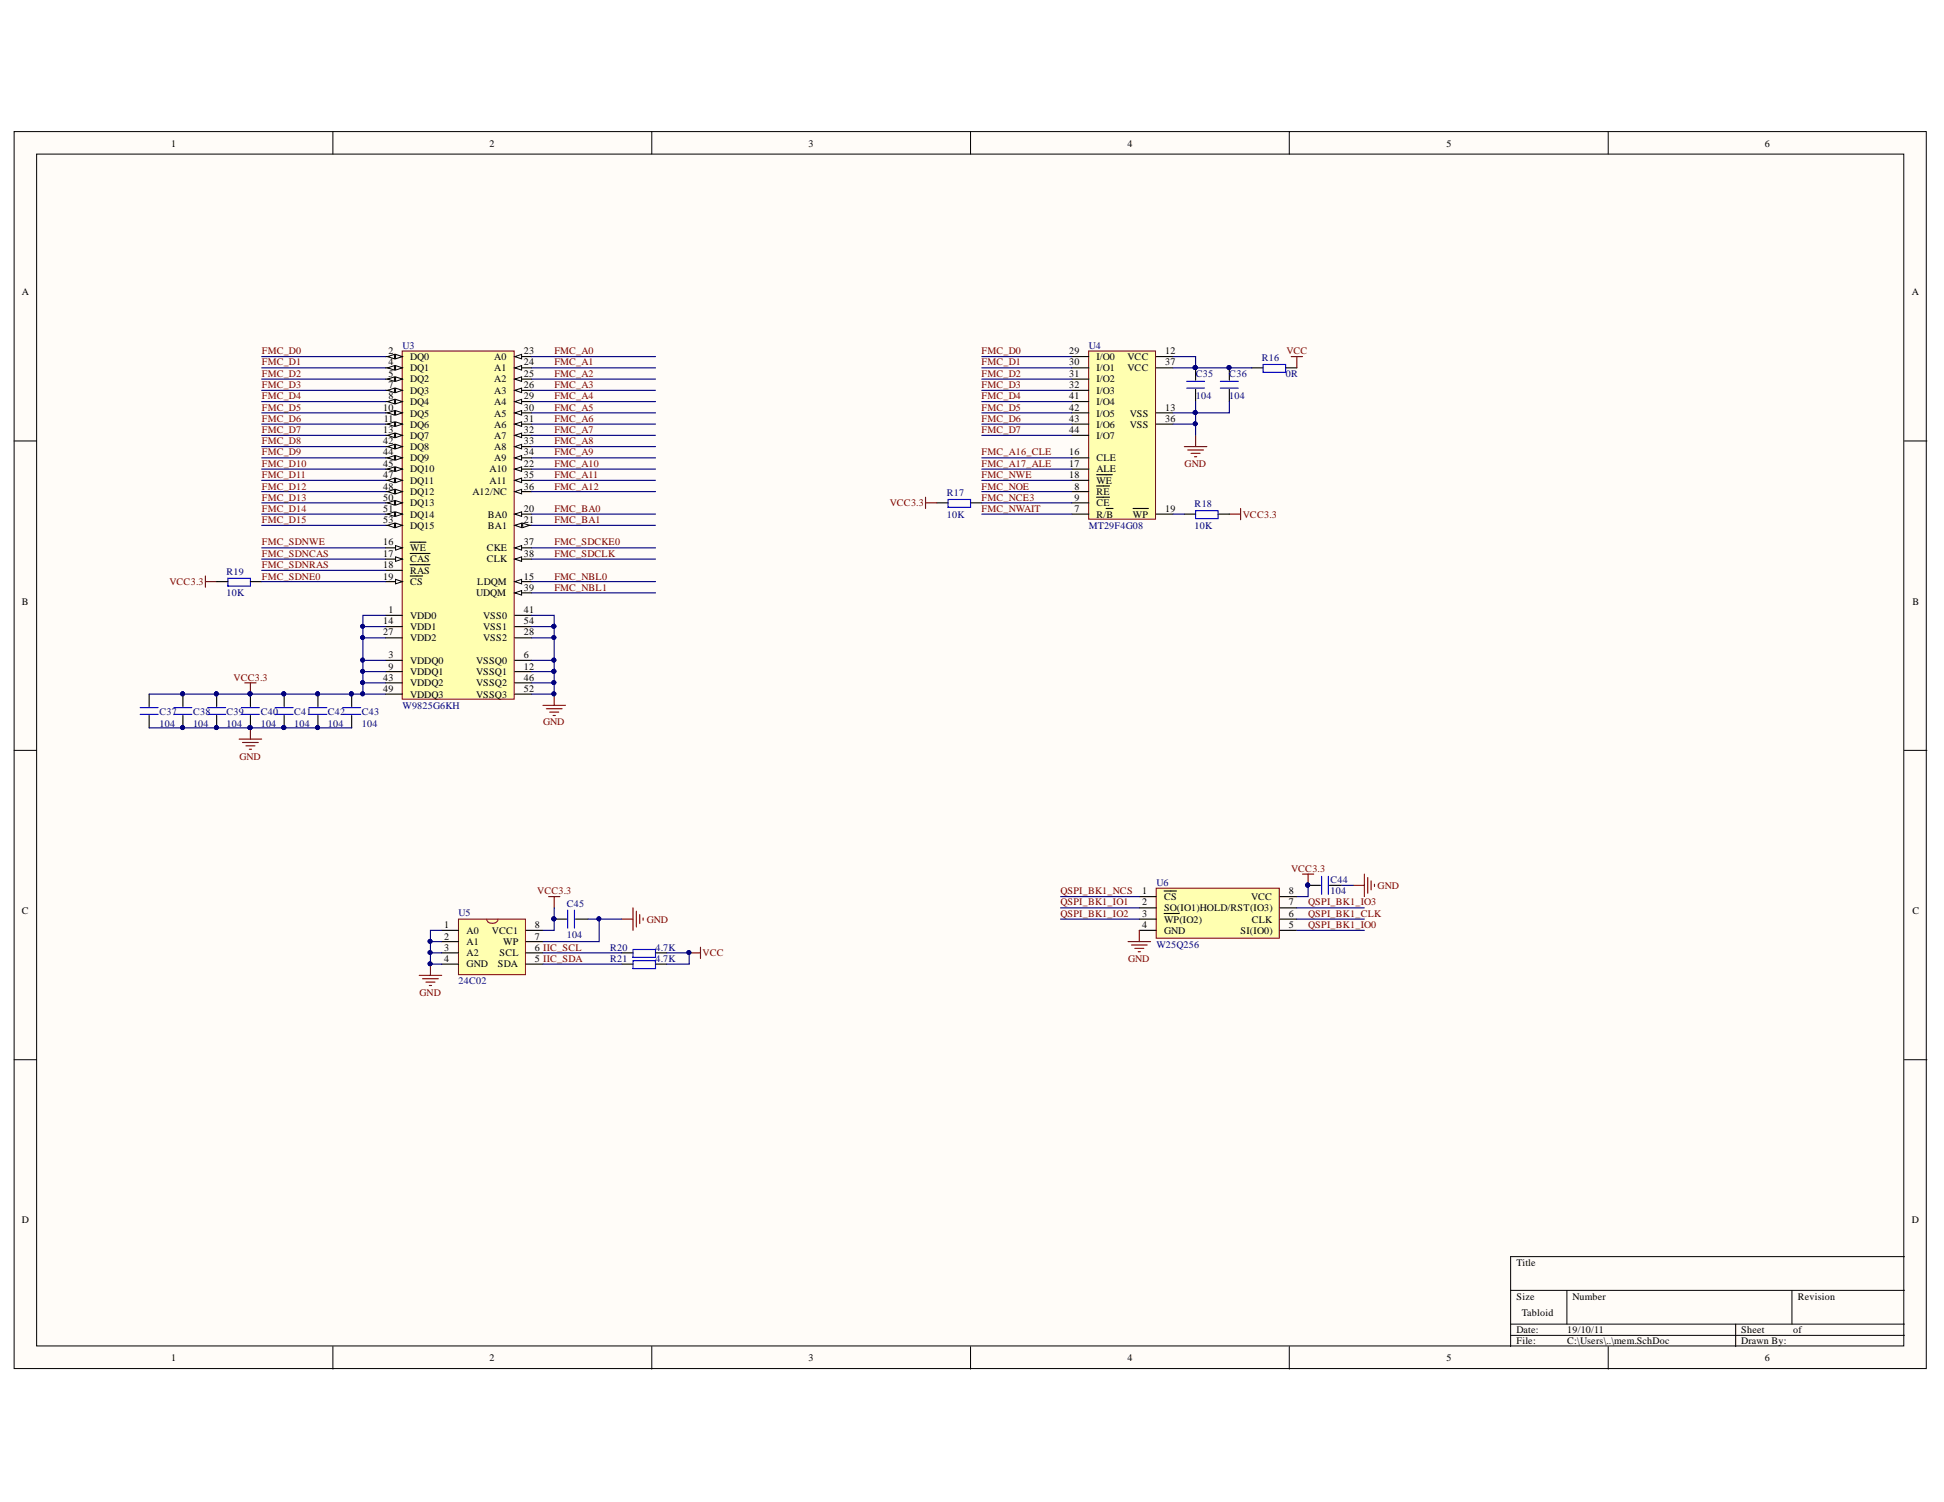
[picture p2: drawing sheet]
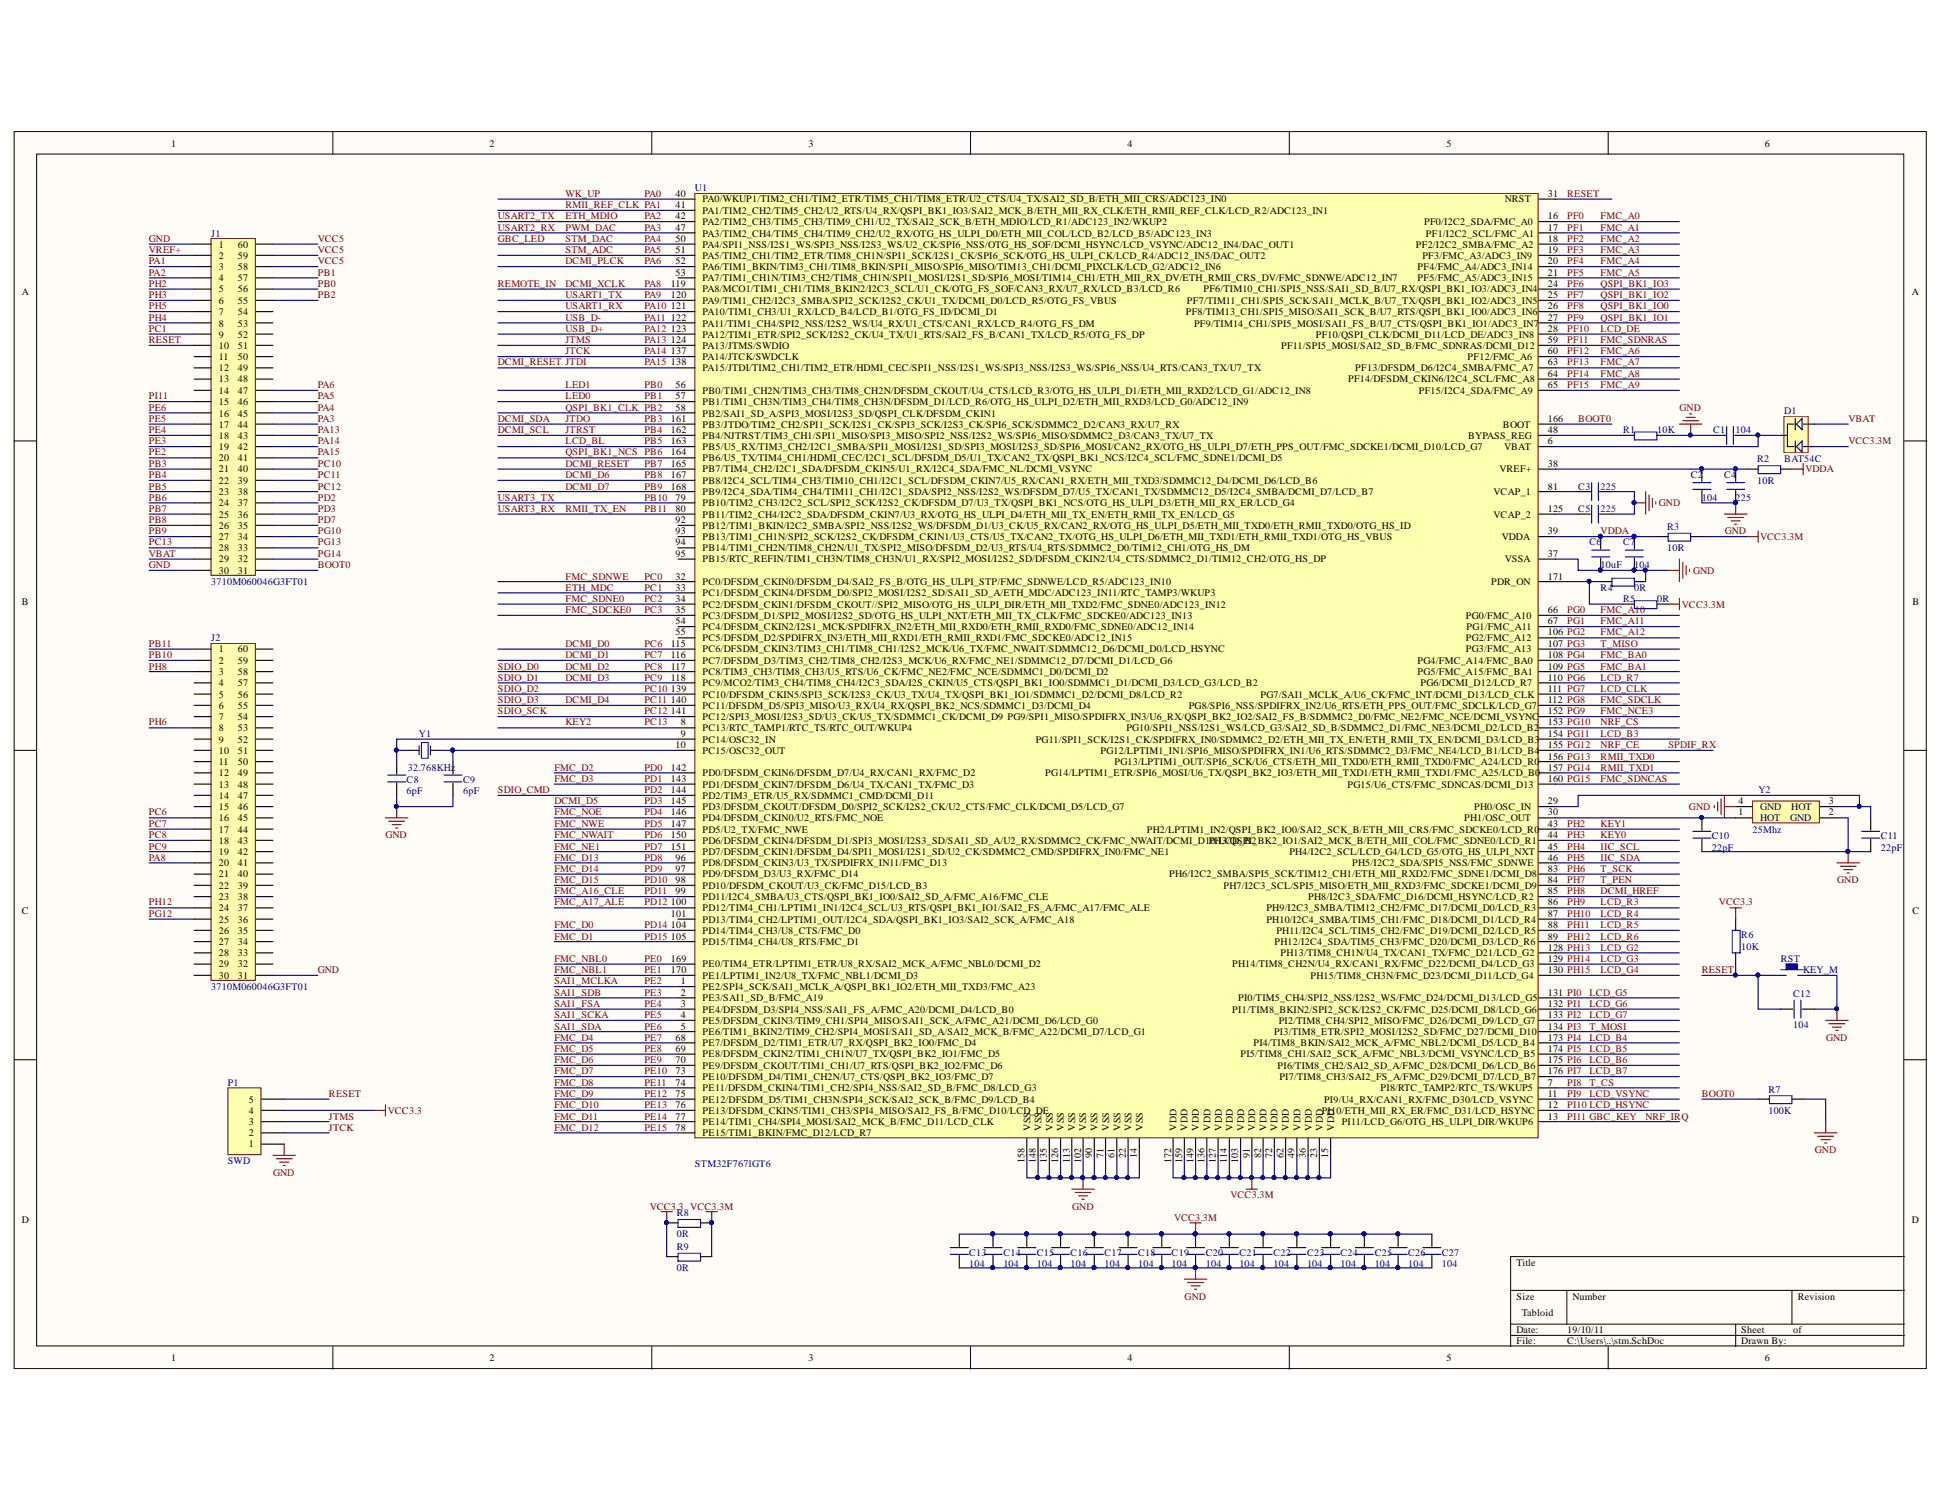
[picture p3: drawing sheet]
# Altium project TicketBot.PrjPcb
2 sheets, 65 parts. Net scope: global (net labels, ports and power ports of the same name join across sheets).
Board files: corePCB1.PcbDoc, corePCB1nohighfreq.PcbDoc, corePCB.PcbDoc
Sheets:
  mem.SchDoc
  stm.SchDoc

## Sheet mem.SchDoc
size Tabloid

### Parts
C35  104  [0805]
C36  104  [0805]
C37  104  [0805]
C38  104  [0805]
C39  104  [0805]
C40  104  [0805]
C41  104  [0805]
C42  104  [0805]
C43  104  [0805]
C44  104  [0805]
C45  104  [0805]
R16  0R  [0805]
R17  10K  [0805]
R18  10K  [0805]
R19  10K  [0805]
R20  4.7K  [0805]
R21  4.7K  [0805]
U3  W9825G6KH  [TSOP54]
U4  MT29F4G08  [TSOP48]
U5  24C02  [SOP-8]
U6  W25Q256  [WSON8]

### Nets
GND: C35.1 C36.1 C37.1 C38.1 C39.1 C40.1 C41.1 C42.1 C43.1 C44.2 C45.2 U3.6(VSSQ0) U3.12(VSSQ1) U3.28(VSS2) U3.41(VSS0) U3.46(VSSQ2) U3.52(VSSQ3) U3.54(VSS1) U4.13(VSS) U4.36(VSS) U5.1(A0) U5.2(A1) U5.3(A2) U5.4(GND) U5.7(WP) U6.4(GND)
VCC: R16.2 R20.2 R21.2
VCC3.3: C37.2 C38.2 C39.2 C40.2 C41.2 C42.2 C43.2 C44.1 C45.1 R17.1 R18.2 R19.1 U3.1(VDD0) U3.3(VDDQ0) U3.9(VDDQ1) U3.14(VDD1) U3.27(VDD2) U3.43(VDDQ2) U3.49(VDDQ3) U5.8(VCC1) U6.8(VCC)
FMC_A0: U3.23(A0)
FMC_A1: U3.24(A1)
FMC_A2: U3.25(A2)
FMC_A3: U3.26(A3)
FMC_A4: U3.29(A4)
FMC_A5: U3.30(A5)
FMC_A6: U3.31(A6)
FMC_A7: U3.32(A7)
FMC_A8: U3.33(A8)
FMC_A9: U3.34(A9)
FMC_A10: U3.22(A10)
FMC_A11: U3.35(A11)
FMC_A12: U3.36(A12/NC)
FMC_A16_CLE: U4.16(CLE)
FMC_A17_ALE: U4.17(ALE)
FMC_BA0: U3.20(BA0)
FMC_BA1: U3.21(BA1)
FMC_D0: U3.2(DQ0) U4.29(I/O0)
FMC_D1: U3.4(DQ1) U4.30(I/O1)
FMC_D2: U3.5(DQ2) U4.31(I/O2)
FMC_D3: U3.7(DQ3) U4.32(I/O3)
FMC_D4: U3.8(DQ4) U4.41(I/O4)
FMC_D5: U3.10(DQ5) U4.42(I/O5)
FMC_D6: U3.11(DQ6) U4.43(I/O6)
FMC_D7: U3.13(DQ7) U4.44(I/O7)
FMC_D8: U3.42(DQ8)
FMC_D9: U3.44(DQ9)
FMC_D10: U3.45(DQ10)
FMC_D11: U3.47(DQ11)
FMC_D12: U3.48(DQ12)
FMC_D13: U3.50(DQ13)
FMC_D14: U3.51(DQ14)
FMC_D15: U3.53(DQ15)
FMC_NBL0: U3.15(LDQM)
FMC_NBL1: U3.39(UDQM)
FMC_NCE3: R17.2 U4.9(~{CE})
FMC_NOE: U4.8(~{RE})
FMC_NWAIT: U4.7(R/~{B})
FMC_NWE: U4.18(~{WE})
FMC_SDCKE0: U3.37(CKE)
FMC_SDCLK: U3.38(CLK)
FMC_SDNCAS: U3.17(~{CAS})
FMC_SDNE0: R19.2 U3.19(~{CS})
FMC_SDNRAS: U3.18(~{RAS})
FMC_SDNWE: U3.16(~{WE})
IIC_SCL: R20.1 U5.6(SCL)
IIC_SDA: R21.1 U5.5(SDA)
QSPI_BK1_CLK: U6.6(CLK)  [project net PB2]
QSPI_BK1_IO0: U6.5(SI(IO0))  [project net PF8]
QSPI_BK1_IO1: U6.2(SO(IO1))  [project net PF9]
QSPI_BK1_IO2: U6.3(~{WP}(IO2))  [project net PF7]
QSPI_BK1_IO3: U6.7(HOLD/RST(IO3))  [project net PF6]
QSPI_BK1_NCS: U6.1(~{CS})  [project net PB6]
NetC35_2: C35.2 C36.2 R16.1 U4.12(VCC) U4.37(VCC)
NetR18_1: R18.1 U4.19(~{WP})

## Sheet stm.SchDoc
size Tabloid

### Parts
C1  104  [0805]
C2  104  [0805]
C3  225  [0805]
C4  225  [0805]
C5  225  [0805]
C6  10uF  [0805]
C7  104  [0805]
C8  6pF  [0805]
C9  6pF  [0805]
C10  22pF  [0805]
C11  22pF  [0805]
C12  104  [0805]
C13  104  [0805]
C14  104  [0805]
C15  104  [0805]
C16  104  [0805]
C17  104  [0805]
C18  104  [0805]
C19  104  [0805]
C20  104  [0805]
C21  104  [0805]
C22  104  [0805]
C23  104  [0805]
C24  104  [0805]
C25  104  [0805]
C26  104  [0805]
C27  104  [0805]
D1  BAT54C  [SOT-23]
J1  3710M060046G3FT01  [3710F060046G3FT01]
J2  3710M060046G3FT01  [3710F060046G3FT01]
P1  SWD  [HDR1X5]
R1  10K  [0805]
R2  10R  [0805]
R3  10R  [0805]
R4  0R  [0805]
R5  0R  [0805]
R6  10K  [0805]
R7  100K  [0805]
R8  0R  [0805]
R9  0R  [0805]
RST  KEY_M  [KEY_SOP3625]
U1  STM32F767IGT6  [LQFP176]
Y1  32.768KHz  [XTAL3215]
Y2  25Mhz  [XTAL3225]

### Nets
GND: C1.2 C2.1 C3.2 C4.1 C5.2 C6.1 C7.1 C8.1 C9.1 C10.1 C11.1 C12.2 C13.1 C14.1 C15.1 C16.1 C17.1 C18.1 C19.1 C20.1 C21.1 C22.1 C23.1 C24.1 C25.1 C26.1 C27.1 J1.1 J1.30 J2.31 P1.1 R1.2 R4.2 R7.2 RST.2 U1.14(VSS) U1.22(VSS) U1.37(VSSA) U1.61(VSS) U1.71(VSS) U1.90(VSS) U1.102(VSS) U1.113(VSS) U1.126(VSS) U1.135(VSS) U1.148(VSS) U1.158(VSS) Y2.2(GND) Y2.4(GND)
VCC3.3: P1.4 R6.2 R8.1 R9.1
VCC3.3M: C13.2 C14.2 C15.2 C16.2 C17.2 C18.2 C19.2 C20.2 C21.2 C22.2 C23.2 C24.2 C25.2 C26.2 C27.2 D1.1 R3.2 R5.2 R8.2 R9.2 U1.15(VDD) U1.23(VDD) U1.36(VDD) U1.49(VDD) U1.62(VDD) U1.72(VDD) U1.82(VDD) U1.91(VDD) U1.103(VDD) U1.114(VDD) U1.127(VDD) U1.136(VDD) U1.149(VDD) U1.159(VDD) U1.172(VDD)
VDDA: C6.2 C7.2 R2.2 R3.1 U1.39(VDDA)
1WIRE_DQ: J2.4 U1.92(PB12/TIM1_BKIN/I2C2_SMBA/SPI2_NSS/I2S2_WS/DFSDM_D1/U3_CK/U5_RX/CAN2_RX/OTG_HS_ULPI_D5/ETH_MII_TXD0/ETH_RMII_TXD0/OTG_HS_ID)  [also labelled IIC_INT, PB12]
BOOT0: J1.31 R7.1 U1.166(BOOT)
DCMI_D0: J2.16 U1.115(PC6/DFSDM_CKIN3/TIM3_CH1/TIM8_CH1/I2S2_MCK/U6_TX/FMC_NWAIT/SDMMC12_D6/DCMI_D0/LCD_HSYNC)  [also labelled PC6]
DCMI_D1: J2.17 U1.116(PC7/DFSDM_D3/TIM3_CH2/TIM8_CH2/I2S3_MCK/U6_RX/FMC_NE1/SDMMC12_D7/DCMI_D1/LCD_G6)  [also labelled PC7]
DCMI_D2: J2.18 U1.117(PC8/TIM3_CH3/TIM8_CH3/U5_RTS/U6_CK/FMC_NE2/FMC_NCE/SDMMC1_D0/DCMI_D2)  [also labelled PC8, SDIO_D0]
DCMI_D3: J2.19 U1.118(PC9/MCO2/TIM3_CH4/TIM8_CH4/I2C3_SDA/I2S_CKIN/U5_CTS/QSPI_BK1_IO0/SDMMC1_D1/DCMI_D3/LCD_G3/LCD_B2)  [also labelled PC9, SDIO_D1]
DCMI_D4: J1.39 U1.140(PC11/DFSDM_D5/SPI3_MISO/U3_RX/U4_RX/QSPI_BK2_NCS/SDMMC1_D3/DCMI_D4)  [also labelled PC11, SDIO_D3]
DCMI_D5: J1.36 U1.145(PD3/DFSDM_CKOUT/DFSDM_D0/SPI2_SCK/I2S2_CK/U2_CTS/FMC_CLK/DCMI_D5/LCD_G7)  [also labelled PD3]
DCMI_D6: J1.26 U1.167(PB8/I2C4_SCL/TIM4_CH3/TIM10_CH1/I2C1_SCL/DFSDM_CKIN7/U5_RX/CAN1_RX/ETH_MII_TXD3/SDMMC12_D4/DCMI_D6/LCD_B6)  [also labelled PB8]
DCMI_D7: J1.27 U1.168(PB9/I2C4_SDA/TIM4_CH4/TIM11_CH1/I2C1_SDA/SPI2_NSS/I2S2_WS/DFSDM_D7/U5_TX/CAN1_TX/SDMMC12_D5/I2C4_SMBA/DCMI_D7/LCD_B7)  [also labelled PB9]
DCMI_HREF: J2.3 U1.85(PH8/I2C3_SDA/FMC_D16/DCMI_HSYNC/LCD_R2)  [also labelled PH8]
DCMI_PLCK: J1.47 U1.52(PA6/TIM1_BKIN/TIM3_CH1/TIM8_BKIN/SPI1_MISO/SPI6_MISO/TIM13_CH1/DCMI_PIXCLK/LCD_G2/ADC12_IN6)  [also labelled PA6]
DCMI_RESET: J1.25 J1.41 U1.138(PA15/JTDI/TIM2_CH1/TIM2_ETR/HDMI_CEC/SPI1_NSS/I2S1_WS/SPI3_NSS/I2S3_WS/SPI6_NSS/U4_RTS/CAN3_TX/U7_TX) U1.165(PB7/TIM4_CH2/I2C1_SDA/DFSDM_CKIN5/U1_RX/I2C4_SDA/FMC_NL/DCMI_VSYNC)  [also labelled JTDI, PA15, PB7]
DCMI_SCL: J1.22 U1.162(PB4/NJTRST/TIM3_CH1/SPI1_MISO/SPI3_MISO/SPI2_NSS/I2S2_WS/SPI6_MISO/SDMMC2_D3/CAN3_TX/U7_TX)  [also labelled JTRST, PB4]
DCMI_SDA: J1.21 U1.161(PB3/JTDO/TIM2_CH2/SPI1_SCK/I2S1_CK/SPI3_SCK/I2S3_CK/SPI6_SCK/SDMMC2_D2/CAN3_RX/U7_RX)  [also labelled JTDO, PB3]
DCMI_XCLK: J2.20 U1.119(PA8/MCO1/TIM1_CH1/TIM8_BKIN2/I2C3_SCL/U1_CK/OTG_FS_SOF/CAN3_RX/U7_RX/LCD_B3/LCD_R6)  [also labelled PA8, REMOTE_IN]
ETH_MDC: J1.9 U1.33(PC1/DFSDM_CKIN4/DFSDM_D0/SPI2_MOSI/I2S2_SD/SAI1_SD_A/ETH_MDC/ADC123_IN11/RTC_TAMP3/WKUP3)  [also labelled PC1]
ETH_MDIO: J1.4 U1.42(PA2/TIM2_CH3/TIM5_CH3/TIM9_CH1/U2_TX/SAI2_SCK_B/ETH_MDIO/LCD_R1/ADC123_IN2/WKUP2)  [also labelled PA2, USART2_TX]
FMC_A0: U1.16(PF0/I2C2_SDA/FMC_A0)  [also labelled PF0]
FMC_A1: U1.17(PF1/I2C2_SCL/FMC_A1)  [also labelled PF1]
FMC_A2: U1.18(PF2/I2C2_SMBA/FMC_A2)  [also labelled PF2]
FMC_A3: U1.19(PF3/FMC_A3/ADC3_IN9)  [also labelled PF3]
FMC_A4: U1.20(PF4/FMC_A4/ADC3_IN14)  [also labelled PF4]
FMC_A5: U1.21(PF5/FMC_A5/ADC3_IN15)  [also labelled PF5]
FMC_A6: U1.60(PF12/FMC_A6)  [also labelled PF12]
FMC_A7: U1.63(PF13/DFSDM_D6/I2C4_SMBA/FMC_A7)  [also labelled PF13]
FMC_A8: U1.64(PF14/DFSDM_CKIN6/I2C4_SCL/FMC_A8)  [also labelled PF14]
FMC_A9: U1.65(PF15/I2C4_SDA/FMC_A9)  [also labelled PF15]
FMC_A10: U1.66(PG0/FMC_A10)  [also labelled PG0]
FMC_A11: U1.67(PG1/FMC_A11)  [also labelled PG1]
FMC_A12: U1.106(PG2/FMC_A12)  [also labelled PG2]
FMC_A16_CLE: J2.23 U1.99(PD11/I2C4_SMBA/U3_CTS/QSPI_BK1_IO0/SAI2_SD_A/FMC_A16/FMC_CLE)  [also labelled PD11]
FMC_A17_ALE: J2.21 U1.100(PD12/TIM4_CH1/LPTIM1_IN1/I2C4_SCL/U3_RTS/QSPI_BK1_IO1/SAI2_FS_A/FMC_A17/FMC_ALE)  [also labelled PD12]
FMC_A18: J2.14 U1.101(PD13/TIM4_CH2/LPTIM1_OUT/I2C4_SDA/QSPI_BK1_IO3/SAI2_SCK_A/FMC_A18)  [also labelled PD13]
FMC_BA0: U1.108(PG4/FMC_A14/FMC_BA0)  [also labelled PG4]
FMC_BA1: U1.109(PG5/FMC_A15/FMC_BA1)  [also labelled PG5]
FMC_D0: J2.45 U1.104(PD14/TIM4_CH3/U8_CTS/FMC_D0)  [also labelled PD14]
FMC_D1: J2.46 U1.105(PD15/TIM4_CH4/U8_RTS/FMC_D1)  [also labelled PD15]
FMC_D2: J2.47 U1.142(PD0/DFSDM_CKIN6/DFSDM_D7/U4_RX/CAN1_RX/FMC_D2)  [also labelled PD0]
FMC_D3: J2.48 U1.143(PD1/DFSDM_CKIN7/DFSDM_D6/U4_TX/CAN1_TX/FMC_D3)  [also labelled PD1]
FMC_D4: J2.49 U1.68(PE7/DFSDM_D2/TIM1_ETR/U7_RX/QSPI_BK2_IO0/FMC_D4)  [also labelled PE7]
FMC_D5: J2.50 U1.69(PE8/DFSDM_CKIN2/TIM1_CH1N/U7_TX/QSPI_BK2_IO1/FMC_D5)  [also labelled PE8]
FMC_D6: J2.51 U1.70(PE9/DFSDM_CKOUT/TIM1_CH1/U7_RTS/QSPI_BK2_IO2/FMC_D6)  [also labelled PE9]
FMC_D7: J2.52 U1.73(PE10/DFSDM_D4/TIM1_CH2N/U7_CTS/QSPI_BK2_IO3/FMC_D7)  [also labelled PE10]
FMC_D8: J2.53 U1.74(PE11/DFSDM_CKIN4/TIM1_CH2/SPI4_NSS/SAI2_SD_B/FMC_D8/LCD_G3)  [also labelled PE11]
FMC_D9: J2.54 U1.75(PE12/DFSDM_D5/TIM1_CH3N/SPI4_SCK/SAI2_SCK_B/FMC_D9/LCD_B4)  [also labelled PE12]
FMC_D10: J2.55 U1.76(PE13/DFSDM_CKIN5/TIM1_CH3/SPI4_MISO/SAI2_FS_B/FMC_D10/LCD_DE)  [also labelled PE13]
FMC_D11: J2.56 U1.77(PE14/TIM1_CH4/SPI4_MOSI/SAI2_MCK_B/FMC_D11/LCD_CLK)  [also labelled PE14]
FMC_D12: J2.57 U1.78(PE15/TIM1_BKIN/FMC_D12/LCD_R7)  [also labelled PE15]
FMC_D13: J2.58 U1.96(PD8/DFSDM_CKIN3/U3_TX/SPDIFRX_IN11/FMC_D13)  [also labelled PD8]
FMC_D14: J2.59 U1.97(PD9/DFSDM_D3/U3_RX/FMC_D14)  [also labelled PD9]
FMC_D15: J2.60 U1.98(PD10/DFSDM_CKOUT/U3_CK/FMC_D15/LCD_B3)  [also labelled PD10]
FMC_NBL0: J2.43 U1.169(PE0/TIM4_ETR/LPTIM1_ETR/U8_RX/SAI2_MCK_A/FMC_NBL0/DCMI_D2)  [also labelled PE0]
FMC_NBL1: J2.44 U1.170(PE1/LPTIM1_IN2/U8_TX/FMC_NBL1/DCMI_D3)  [also labelled PE1]
FMC_NCE3: U1.152(PG9/SPI1_MISO/SPDIFRX_IN3/U6_RX/QSPI_BK2_IO2/SAI2_FS_B/SDMMC2_D0/FMC_NE2/FMC_NCE/DCMI_VSYNC)  [also labelled PG9]
FMC_NE1: J1.35 U1.151(PD7/DFSDM_CKIN1/DFSDM_D4/SPI1_MOSI/I2S1_SD/U2_CK/SDMMC2_CMD/SPDIFRX_IN0/FMC_NE1)  [also labelled PD7]
FMC_NOE: J2.26 U1.146(PD4/DFSDM_CKIN0/U2_RTS/FMC_NOE)  [also labelled PD4]
FMC_NWAIT: J2.27 U1.150(PD6/DFSDM_CKIN4/DFSDM_D1/SPI3_MOSI/I2S3_SD/SAI1_SD_A/U2_RX/SDMMC2_CK/FMC_NWAIT/DCMI_D10/LCD_B2)  [also labelled PD6]
FMC_NWE: J2.22 U1.147(PD5/U2_TX/FMC_NWE)  [also labelled PD5]
FMC_SDCKE0: U1.35(PC3/DFSDM_D1/SPI2_MOSI/I2S2_SD/OTG_HS_ULPI_NXT/ETH_MII_TX_CLK/FMC_SDCKE0/ADC123_IN13)  [also labelled PC3]
FMC_SDCLK: U1.112(PG8/SPI6_NSS/SPDIFRX_IN2/U6_RTS/ETH_PPS_OUT/FMC_SDCLK/LCD_G7)  [also labelled PG8]
FMC_SDNCAS: U1.160(PG15/U6_CTS/FMC_SDNCAS/DCMI_D13)  [also labelled PG15]
FMC_SDNE0: U1.34(PC2/DFSDM_CKIN1/DFSDM_CKOUT//SPI2_MISO/OTG_HS_ULPI_DIR/ETH_MII_TXD2/FMC_SDNE0/ADC123_IN12)  [also labelled PC2]
FMC_SDNRAS: U1.59(PF11/SPI5_MOSI/SAI2_SD_B/FMC_SDNRAS/DCMI_D12)  [also labelled PF11]
FMC_SDNWE: U1.32(PC0/DFSDM_CKIN0/DFSDM_D4/SAI2_FS_B/OTG_HS_ULPI_STP/FMC_SDNWE/LCD_R5/ADC123_IN10)  [also labelled PC0]
GBC_KEY: J1.15 U1.13(PI11/LCD_G6/OTG_HS_ULPI_DIR/WKUP6)  [also labelled NRF_IRQ, PI11]
GBC_LED: J1.45 U1.50(PA4/SPI1_NSS/I2S1_WS/SPI3_NSS/I2S3_WS/U2_CK/SPI6_NSS/OTG_HS_SOF/DCMI_HSYNC/LCD_VSYNC/ADC12_IN4/DAC_OUT1)  [also labelled PA4, STM_DAC]
IIC_SCL: J1.8 U1.45(PH4/I2C2_SCL/LCD_G4/LCD_G5/OTG_HS_ULPI_NXT)  [also labelled PH4]
IIC_SDA: J1.7 U1.46(PH5/I2C2_SDA/SPI5_NSS/FMC_SDNWE)  [also labelled PH5]
JTCK: J1.42 P1.2 U1.137(PA14/JTCK/SWDCLK)  [also labelled PA14]
JTMS: J1.43 P1.3 U1.124(PA13/JTMS/SWDIO)  [also labelled PA13]
KEY0: J1.6 U1.44(PH3/QSPI_BK2_IO1/SAI2_MCK_B/ETH_MII_COL/FMC_SDNE0/LCD_R1)  [also labelled PH3]
KEY1: J1.5 U1.43(PH2/LPTIM1_IN2/QSPI_BK2_IO0/SAI2_SCK_B/ETH_MII_CRS/FMC_SDCKE0/LCD_R0)  [also labelled PH2]
KEY2: J1.28 U1.8(PC13/RTC_TAMP1/RTC_TS/RTC_OUT/WKUP4)  [also labelled PC13]
LCD_B3: J2.35 U1.154(PG11/SPI1_SCK/I2S1_CK/SPDIFRX_IN0/SDMMC2_D2/ETH_MII_TX_EN/ETH_RMII_TX_EN/DCMI_D3/LCD_B3)  [also labelled PG11]
LCD_B4: J2.36 U1.173(PI4/TIM8_BKIN/SAI2_MCK_A/FMC_NBL2/DCMI_D5/LCD_B4)  [also labelled PI4]
LCD_B5: J2.37 U1.174(PI5/TIM8_CH1/SAI2_SCK_A/FMC_NBL3/DCMI_VSYNC/LCD_B5)  [also labelled PI5]
LCD_B6: J2.38 U1.175(PI6/TIM8_CH2/SAI2_SD_A/FMC_D28/DCMI_D6/LCD_B6)  [also labelled PI6]
LCD_B7: J2.39 U1.176(PI7/TIM8_CH3/SAI2_FS_A/FMC_D29/DCMI_D7/LCD_B7)  [also labelled PI7]
LCD_BL: J1.23 U1.163(PB5/U5_RX/TIM3_CH2/I2C1_SMBA/SPI1_MOSI/I2S1_SD/SPI3_MOSI/I2S3_SD/SPI6_MOSI/CAN2_RX/OTG_HS_ULPI_D7/ETH_PPS_OUT/FMC_SDCKE1/DCMI_D10/LCD_G7)  [also labelled PB5]
LCD_CLK: U1.111(PG7/SAI1_MCLK_A/U6_CK/FMC_INT/DCMI_D13/LCD_CLK)  [also labelled PG7]
LCD_DE: U1.28(PF10/QSPI_CLK/DCMI_D11/LCD_DE/ADC3_IN8)  [also labelled PF10]
LCD_G2: J2.30 U1.128(PH13/TIM8_CH1N/U4_TX/CAN1_TX/FMC_D21/LCD_G2)  [also labelled PH13]
LCD_G3: J2.29 U1.129(PH14/TIM8_CH2N/U4_RX/CAN1_RX/FMC_D22/DCMI_D4/LCD_G3)  [also labelled PH14]
LCD_G4: J2.28 U1.130(PH15/TIM8_CH3N/FMC_D23/DCMI_D11/LCD_G4)  [also labelled PH15]
LCD_G5: J2.34 U1.131(PI0/TIM5_CH4/SPI2_NSS/I2S2_WS/FMC_D24/DCMI_D13/LCD_G5)  [also labelled PI0]
LCD_G6: J2.33 U1.132(PI1/TIM8_BKIN2/SPI2_SCK/I2S2_CK/FMC_D25/DCMI_D8/LCD_G6)  [also labelled PI1]
LCD_G7: J2.32 U1.133(PI2/TIM8_CH4/SPI2_MISO/FMC_D26/DCMI_D9/LCD_G7)  [also labelled PI2]
LCD_HSYNC: U1.12(PI10/ETH_MII_RX_ER/FMC_D31/LCD_HSYNC)  [also labelled PI10]
LCD_R3: J2.10 U1.86(PH9/I2C3_SMBA/TIM12_CH2/FMC_D17/DCMI_D0/LCD_R3)  [also labelled PH9]
LCD_R4: J2.11 U1.87(PH10/I2C4_SMBA/TIM5_CH1/FMC_D18/DCMI_D1/LCD_R4)  [also labelled PH10]
LCD_R5: J2.12 U1.88(PH11/I2C4_SCL/TIM5_CH2/FMC_D19/DCMI_D2/LCD_R5)  [also labelled PH11]
LCD_R6: J2.24 U1.89(PH12/I2C4_SDA/TIM5_CH3/FMC_D20/DCMI_D3/LCD_R6)  [also labelled PH12]
LCD_R7: J2.15 U1.110(PG6/DCMI_D12/LCD_R7)  [also labelled PG6]
LCD_VSYNC: U1.11(PI9/U4_RX/CAN1_RX/FMC_D30/LCD_VSYNC)  [also labelled PI9]
LED0: J1.57 U1.57(PB1/TIM1_CH3N/TIM3_CH4/TIM8_CH3N/DFSDM_D1/LCD_R6/OTG_HS_ULPI_D2/ETH_MII_RXD3/LCD_G0/ADC12_IN9)  [also labelled PB1]
LED1: J1.56 U1.56(PB0/TIM1_CH2N/TIM3_CH3/TIM8_CH2N/DFSDM_CKOUT/U4_CTS/LCD_R3/OTG_HS_ULPI_D1/ETH_MII_RXD2/LCD_G1/ADC12_IN8)  [also labelled PB0]
NRF_CE: J2.25 U1.155(PG12/LPTIM1_IN1/SPI6_MISO/SPDIFRX_IN1/U6_RTS/SDMMC2_D3/FMC_NE4/LCD_B1/LCD_B4)  [also labelled PG12, SPDIF_RX]
NRF_CS: J1.34 U1.153(PG10/SPI1_NSS/I2S1_WS/LCD_G3/SAI2_SD_B/SDMMC2_D1/FMC_NE3/DCMI_D2/LCD_B2)  [also labelled PG10]
PA0: J2.42 U1.40(PA0/WKUP1/TIM2_CH1/TIM2_ETR/TIM5_CH1/TIM8_ETR/U2_CTS/U4_TX/SAI2_SD_B/ETH_MII_CRS/ADC123_IN0)  [also labelled WK_UP]
PA1: J1.3 U1.41(PA1/TIM2_CH2/TIM5_CH2/U2_RTS/U4_RX/QSPI_BK1_IO3/SAI2_MCK_B/ETH_MII_RX_CLK/ETH_RMII_REF_CLK/LCD_R2/ADC123_IN1)  [also labelled RMII_REF_CLK]
PA3: J1.44 U1.47(PA3/TIM2_CH4/TIM5_CH4/TIM9_CH2/U2_RX/OTG_HS_ULPI_D0/ETH_MII_COL/LCD_B2/LCD_B5/ADC123_IN3)  [also labelled PWM_DAC, USART2_RX]
PA5: J1.46 U1.51(PA5/TIM2_CH1/TIM2_ETR/TIM8_CH1N/SPI1_SCK/I2S1_CK/SPI6_SCK/OTG_HS_ULPI_CK/LCD_R4/ADC12_IN5/DAC_OUT2)  [also labelled STM_ADC]
PA7: J1.48 U1.53(PA7/TIM1_CH1N/TIM3_CH2/TIM8_CH1N/SPI1_MOSI/I2S1_SD/SPI6_MOSI/TIM14_CH1/ETH_MII_RX_DV/ETH_RMII_CRS_DV/FMC_SDNWE/ADC12_IN7)  [also labelled RMII_CRS_DV]
PA9: J1.51 U1.120(PA9/TIM1_CH2/I2C3_SMBA/SPI2_SCK/I2S2_CK/U1_TX/DCMI_D0/LCD_R5/OTG_FS_VBUS)  [also labelled USART1_TX]
PA10: J1.52 U1.121(PA10/TIM1_CH3/U1_RX/LCD_B4/LCD_B1/OTG_FS_ID/DCMI_D1)  [also labelled USART1_RX]
PA11: J1.53 U1.122(PA11/TIM1_CH4/SPI2_NSS/I2S2_WS/U4_RX/U1_CTS/CAN1_RX/LCD_R4/OTG_FS_DM)  [also labelled USB_D-]
PA12: J1.54 U1.123(PA12/TIM1_ETR/SPI2_SCK/I2S2_CK/U4_TX/U1_RTS/SAI2_FS_B/CAN1_TX/LCD_R5/OTG_FS_DP)  [also labelled USB_D+]
PB2: J1.55 U1.58(PB2/SAI1_SD_A/SPI3_MOSI/I2S3_SD/QSPI_CLK/DFSDM_CKIN1)  [also labelled QSPI_BK1_CLK]
PB6: J1.24 U1.164(PB6/U5_TX/TIM4_CH1/HDMI_CEC/I2C1_SCL/DFSDM_D5/U1_TX/CAN2_TX/QSPI_BK1_NCS/I2C4_SCL/FMC_SDNE1/DCMI_D5)  [also labelled QSPI_BK1_NCS]
PB10: J2.2 U1.79(PB10/TIM2_CH3/I2C2_SCL/SPI2_SCK/I2S2_CK/DFSDM_D7/U3_TX/QSPI_BK1_NCS/OTG_HS_ULPI_D3/ETH_MII_RX_ER/LCD_G4)  [also labelled USART3_TX]
PB11: J2.1 U1.80(PB11/TIM2_CH4/I2C2_SDA/DFSDM_CKIN7/U3_RX/OTG_HS_ULPI_D4/ETH_MII_TX_EN/ETH_RMII_TX_EN/LCD_G5)  [also labelled RMII_TX_EN, USART3_RX]
PB13: J2.5 U1.93(PB13/TIM1_CH1N/SPI2_SCK/I2S2_CK/DFSDM_CKIN1/U3_CTS/U5_TX/CAN2_TX/OTG_HS_ULPI_D6/ETH_MII_TXD1/ETH_RMII_TXD1/OTG_HS_VBUS)  [also labelled SPI2_SCK]
PB14: J2.6 U1.94(PB14/TIM1_CH2N/TIM8_CH2N/U1_TX/SPI2_MISO/DFSDM_D2/U3_RTS/U4_RTS/SDMMC2_D0/TIM12_CH1/OTG_HS_DM)  [also labelled SPI2_MISO]
PB15: J2.7 U1.95(PB15/RTC_REFIN/TIM1_CH3N/TIM8_CH3N/U1_RX/SPI2_MOSI/I2S2_SD/DFSDM_CKIN2/U4_CTS/SDMMC2_D1/TIM12_CH2/OTG_HS_DP)  [also labelled SPI2_MOSI]
PC4: J1.49 U1.54(PC4/DFSDM_CKIN2/I2S1_MCK/SPDIFRX_IN2/ETH_MII_RXD0/ETH_RMII_RXD0/FMC_SDNE0/ADC12_IN14)  [also labelled RMII_RXD0]
PC5: J1.50 U1.55(PC5/DFSDM_D2/SPDIFRX_IN3/ETH_MII_RXD1/ETH_RMII_RXD1/FMC_SDCKE0/ADC12_IN15)  [also labelled RMII_RXD1]
PC10: J1.40 U1.139(PC10/DFSDM_CKIN5/SPI3_SCK/I2S3_CK/U3_TX/U4_TX/QSPI_BK1_IO1/SDMMC1_D2/DCMI_D8/LCD_R2)  [also labelled SDIO_D2]
PC12: J1.38 U1.141(PC12/SPI3_MOSI/I2S3_SD/U3_CK/U5_TX/SDMMC1_CK/DCMI_D9)  [also labelled SDIO_SCK]
PD2: J1.37 U1.144(PD2/TIM3_ETR/U5_RX/SDMMC1_CMD/DCMI_D11)  [also labelled SDIO_CMD]
PE2: J1.20 U1.1(PE2/SPI4_SCK/SAI1_MCLK_A/QSPI_BK1_IO2/ETH_MII_TXD3/FMC_A23)  [also labelled SAI1_MCLKA]
PE3: J1.19 U1.2(PE3/SAI1_SD_B/FMC_A19)  [also labelled SAI1_SDB]
PE4: J1.18 U1.3(PE4/DFSDM_D3/SPI4_NSS/SAI1_FS_A/FMC_A20/DCMI_D4/LCD_B0)  [also labelled SAI1_FSA]
PE5: J1.17 U1.4(PE5/DFSDM_CKIN3/TIM9_CH1/SPI4_MISO/SAI1_SCK_A/FMC_A21/DCMI_D6/LCD_G0)  [also labelled SAI1_SCKA]
PE6: J1.16 U1.5(PE6/TIM1_BKIN2/TIM9_CH2/SPI4_MOSI/SAI1_SD_A/SAI2_MCK_B/FMC_A22/DCMI_D7/LCD_G1)  [also labelled SAI1_SDA]
PF6: J1.14 U1.24(PF6/TIM10_CH1/SPI5_NSS/SAI1_SD_B/U7_RX/QSPI_BK1_IO3/ADC3_IN4)  [also labelled QSPI_BK1_IO3]
PF7: J1.13 U1.25(PF7/TIM11_CH1/SPI5_SCK/SAI1_MCLK_B/U7_TX/QSPI_BK1_IO2/ADC3_IN5)  [also labelled QSPI_BK1_IO2]
PF8: J1.12 U1.26(PF8/TIM13_CH1/SPI5_MISO/SAI1_SCK_B/U7_RTS/QSPI_BK1_IO0/ADC3_IN6)  [also labelled QSPI_BK1_IO0]
PF9: J1.11 U1.27(PF9/TIM14_CH1/SPI5_MOSI/SAI1_FS_B/U7_CTS/QSPI_BK1_IO1/ADC3_IN7)  [also labelled QSPI_BK1_IO1]
PG3: J2.13 U1.107(PG3/FMC_A13)  [also labelled T_MISO]
PG13: J1.33 U1.156(PG13/LPTIM1_OUT/SPI6_SCK/U6_CTS/ETH_MII_TXD0/ETH_RMII_TXD0/FMC_A24/LCD_R0)  [also labelled RMII_TXD0]
PG14: J1.32 U1.157(PG14/LPTIM1_ETR/SPI6_MOSI/U6_TX/QSPI_BK2_IO3/ETH_MII_TXD1/ETH_RMII_TXD1/FMC_A25/LCD_B0)  [also labelled RMII_TXD1]
PH6: J2.8 U1.83(PH6/I2C2_SMBA/SPI5_SCK/TIM12_CH1/ETH_MII_RXD2/FMC_SDNE1/DCMI_D8)  [also labelled T_SCK]
PH7: J2.9 U1.84(PH7/I2C3_SCL/SPI5_MISO/ETH_MII_RXD3/FMC_SDCKE1/DCMI_D9)  [also labelled T_PEN]
PI3: J2.41 U1.134(PI3/TIM8_ETR/SPI2_MOSI/I2S2_SD/FMC_D27/DCMI_D10)  [also labelled T_MOSI]
PI8: J2.40 U1.7(PI8/RTC_TAMP2/RTC_TS/WKUP5)  [also labelled T_CS]
RESET: C12.1 J1.10 P1.5 R6.1 RST.1 U1.31(NRST)
VBAT: D1.2 J1.29
VCC5: J1.58 J1.59 J1.60
VREF+: J1.2
NetC1_1: C1.1 D1.3 U1.6(VBAT)
NetC2_2: C2.2 C4.2 R2.1 U1.38(VREF+)
NetC3_1: C3.1 U1.81(VCAP_1)
NetC5_1: C5.1 U1.125(VCAP_2)
NetC8_2: C8.2 U1.9(PC14/OSC32_IN) Y1.1(OSC1)
NetC9_2: C9.2 U1.10(PC15/OSC32_OUT) Y1.2(OSC2)
NetC10_2: C10.2 U1.30(PH1/OSC_OUT) Y2.1(HOT)
NetC11_2: C11.2 U1.29(PH0/OSC_IN) Y2.3(HOT)
NetR1_1: R1.1 U1.48(BYPASS_REG)
NetR4_1: R4.1 R5.1 U1.171(PDR_ON)

## Nets that join several sheets
GND: mem (26 pins), stm (49 pins)
VCC3.3: mem (21 pins), stm (P1.4 R6.2 R8.1 R9.1)
FMC_A0: mem (U3.23), stm (U1.16)
FMC_A1: mem (U3.24), stm (U1.17)
FMC_A2: mem (U3.25), stm (U1.18)
FMC_A3: mem (U3.26), stm (U1.19)
FMC_A4: mem (U3.29), stm (U1.20)
FMC_A5: mem (U3.30), stm (U1.21)
FMC_A6: mem (U3.31), stm (U1.60)
FMC_A7: mem (U3.32), stm (U1.63)
FMC_A8: mem (U3.33), stm (U1.64)
FMC_A9: mem (U3.34), stm (U1.65)
FMC_A10: mem (U3.22), stm (U1.66)
FMC_A11: mem (U3.35), stm (U1.67)
FMC_A12: mem (U3.36), stm (U1.106)
FMC_A16_CLE: mem (U4.16), stm (J2.23 U1.99)
FMC_A17_ALE: mem (U4.17), stm (J2.21 U1.100)
FMC_BA0: mem (U3.20), stm (U1.108)
FMC_BA1: mem (U3.21), stm (U1.109)
FMC_D0: mem (U3.2 U4.29), stm (J2.45 U1.104)
FMC_D1: mem (U3.4 U4.30), stm (J2.46 U1.105)
FMC_D2: mem (U3.5 U4.31), stm (J2.47 U1.142)
FMC_D3: mem (U3.7 U4.32), stm (J2.48 U1.143)
FMC_D4: mem (U3.8 U4.41), stm (J2.49 U1.68)
FMC_D5: mem (U3.10 U4.42), stm (J2.50 U1.69)
FMC_D6: mem (U3.11 U4.43), stm (J2.51 U1.70)
FMC_D7: mem (U3.13 U4.44), stm (J2.52 U1.73)
FMC_D8: mem (U3.42), stm (J2.53 U1.74)
FMC_D9: mem (U3.44), stm (J2.54 U1.75)
FMC_D10: mem (U3.45), stm (J2.55 U1.76)
FMC_D11: mem (U3.47), stm (J2.56 U1.77)
FMC_D12: mem (U3.48), stm (J2.57 U1.78)
FMC_D13: mem (U3.50), stm (J2.58 U1.96)
FMC_D14: mem (U3.51), stm (J2.59 U1.97)
FMC_D15: mem (U3.53), stm (J2.60 U1.98)
FMC_NBL0: mem (U3.15), stm (J2.43 U1.169)
FMC_NBL1: mem (U3.39), stm (J2.44 U1.170)
FMC_NCE3: mem (R17.2 U4.9), stm (U1.152)
FMC_NOE: mem (U4.8), stm (J2.26 U1.146)
FMC_NWAIT: mem (U4.7), stm (J2.27 U1.150)
FMC_NWE: mem (U4.18), stm (J2.22 U1.147)
FMC_SDCKE0: mem (U3.37), stm (U1.35)
FMC_SDCLK: mem (U3.38), stm (U1.112)
FMC_SDNCAS: mem (U3.17), stm (U1.160)
FMC_SDNE0: mem (R19.2 U3.19), stm (U1.34)
FMC_SDNRAS: mem (U3.18), stm (U1.59)
FMC_SDNWE: mem (U3.16), stm (U1.32)
IIC_SCL: mem (R20.1 U5.6), stm (J1.8 U1.45)
IIC_SDA: mem (R21.1 U5.5), stm (J1.7 U1.46)
PB2: mem (U6.6), stm (J1.55 U1.58)
PB6: mem (U6.1), stm (J1.24 U1.164)
PF6: mem (U6.7), stm (J1.14 U1.24)
PF7: mem (U6.3), stm (J1.13 U1.25)
PF8: mem (U6.5), stm (J1.12 U1.26)
PF9: mem (U6.2), stm (J1.11 U1.27)
